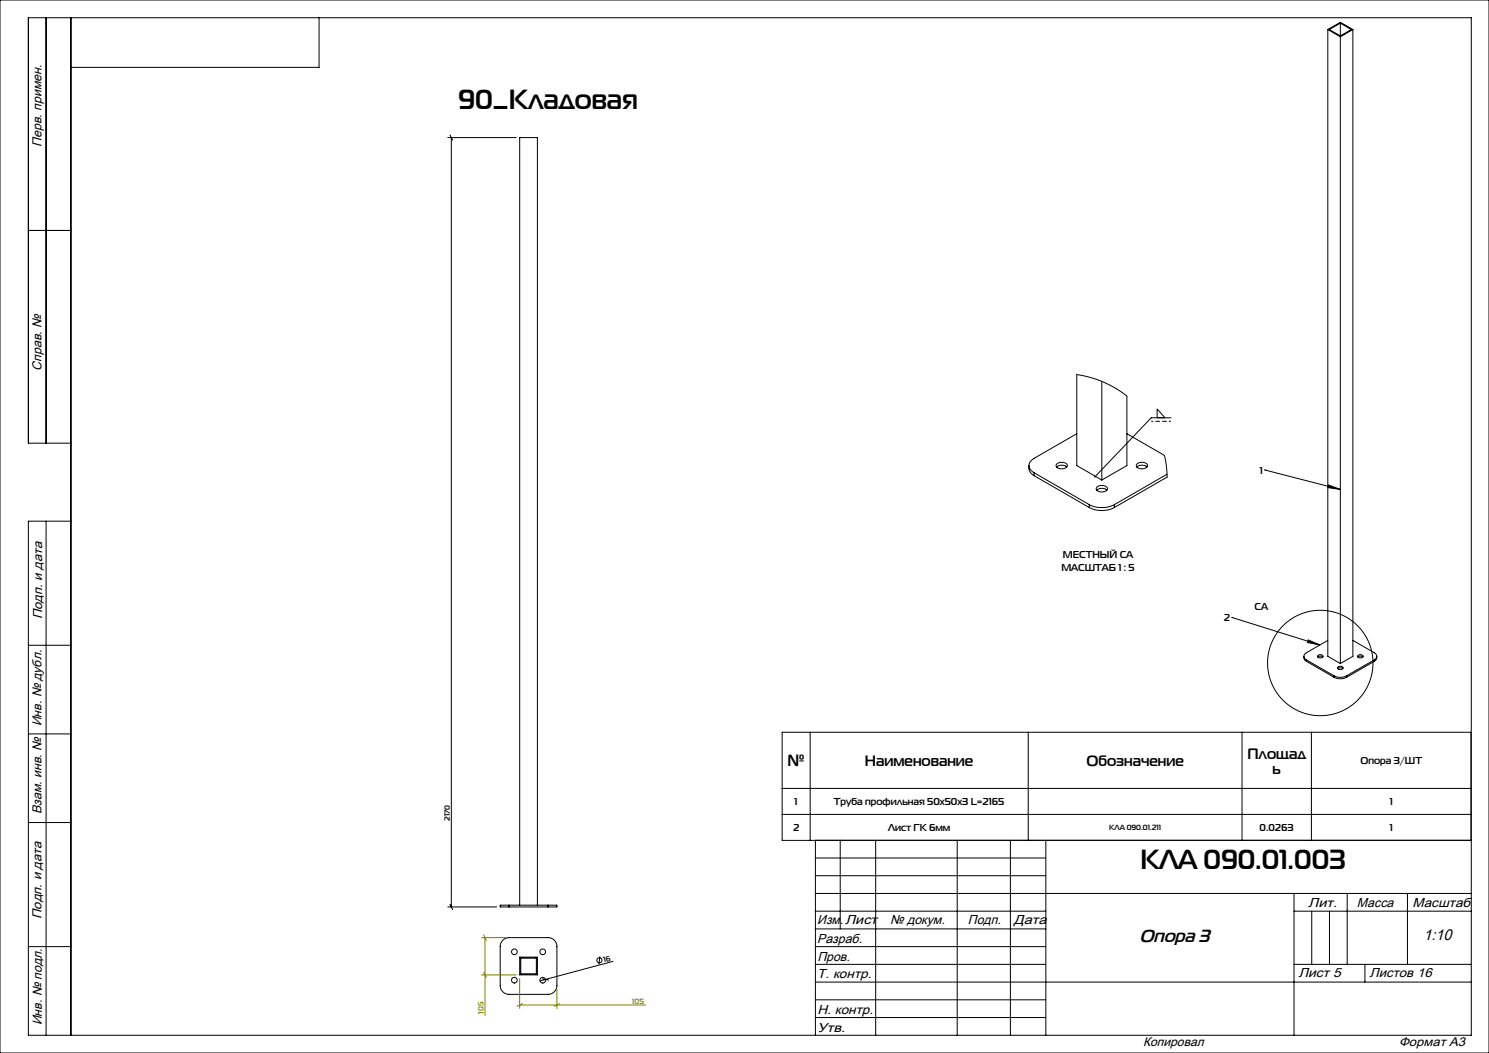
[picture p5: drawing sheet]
<svg xmlns="http://www.w3.org/2000/svg" width="420mm" height="297mm" viewBox="0 0 420 297" stroke-linecap="round" stroke-linejoin="round" font-family="sans-serif">
<g fill="none" stroke="#000" stroke-width=".28">
<path d="M0 0h420v297h-420zM13 5v120M20 5v287M90 5v14h-70M374.5 8.3v176.8l3.6 2.1M374.5 8.3l3.6 2.1M374.5 8.3l3.6-2 3.5 2M378.1 6.5v3.6M378.1 10.4v176.8M378.1 6.5l-3.1 1.8 3.1 1.8M378.1 6.5l3.1 1.8-3.1 1.8M381.6 8.3l-3.5 2.1"/>
<path d="M381.6 8.3v176.8l-3.5 2.1M126.3 38.8h19.3M126.9 38l.8 1.6M127.3 38.8v217M8 65h12M303.7 105.7l3.8 .8 3.7 1.2 3.4 1.8 3.3 2.2v19.6l-7.1 4.1-7.1-4.1zM310.8 107.6v27.8M326.4 117.8v-2.5l2.2 2.5M330.3 117.8h-5.6l-15.8 16.6M20 125h-12v-120h407v287h-407v-145h12M290.2 131.3a2.57 2.57 0 0 0 1.5 2.9M291.7 133.4l15.6 8.9"/>
<path d="M291.7 133.4v.8M291.7 134.2l15.6 9M298 131.7a2.25 2.25 0 0 1 2.9 0M298.1 130.9a1.98 1.98 0 0 1 3 .4 1.8 1.8 0 0 1-3.2-.1zM303.7 122.3l-12 7a2.16 2.16 0 0 0-1.5 2 2.16 2.16 0 0 0 1.5 2.1M309.4 138.3a2.25 2.25 0 0 1 2.8 0M309.4 137.4a1.98 1.98 0 0 1 3 .4 1.8 1.8 0 0 1-3.2 0zM317.9 122.3l10.6 6.2 .5 3 .2 3.1-14.9 8.6M320.7 131.7a2.25 2.25 0 0 1 2.8 0M320.7 130.9a1.98 1.98 0 0 1 3 .4 1.8 1.8 0 0 1-3.2-.1zM329.2 133.8l-14.9 8.5M356.7 132.6h.1"/>
<path d="M356.7 132.6l21.4 5.4M374.7 136.8l3.4 1.2-3.6-.5zM13 147v145M307.3 142.3a7.8 7.8 0 0 0 7 0M307.3 143.2a7.8 7.8 0 0 0 7 0M307.3 142.3v.9M314.3 142.3v.9M347.5 174.2h.1M347.5 174.2l24.8 7.7M8 182h12M367.8 185.1a1.29 1.29 0 0 0 .7 1.4M368.5 186.1l7.8 4.5"/>
<path d="M368.5 186.1v.4M368.5 186.5l7.8 4.5M369 180.5l3.3 1.4-3.5-.7zM371.7 185.3l.6-.2 .8 .2M371.7 184.9l.7-.2a.52 .52 0 0 1 .8 .4 .52 .52 0 0 1-.7 .5h-.2a.49 .49 0 0 1-.5-.2 .49 .49 0 0 1-.1-.5zM374.5 180.6l-6 3.5a1.08 1.08 0 0 0-.7 1 1.08 1.08 0 0 0 .7 1M376.3 190.6l1.6 .4 1.9-.4M376.3 191l1.6 .5 1.9-.5M376.3 190.6v.4M377.3 188.6l.7-.3 .8 .3M377.4 188.2l.7-.3a.52 .52 0 0 1 .8 .4 .52 .52 0 0 1-.8 .5h-.1a.49 .49 0 0 1-.6-.1 .49 .49 0 0 1 0-.5zM379.8 190.6v.4"/>
<path d="M381.6 180.6l6 3.5a1.08 1.08 0 0 1 .7 1 1.08 1.08 0 0 1-.7 1M383 185.3l.7-.2 .7 .2M383 184.9l.7-.2a.52 .52 0 0 1 .8 .4 .52 .52 0 0 1-.7 .5h-.2a.49 .49 0 0 1-.5-.2 .49 .49 0 0 1-.1-.5zM387.6 186.1l-7.8 4.5M387.6 186.1v.4M387.6 186.5l-7.8 4.5M388.3 185.1a1.29 1.29 0 0 1-.7 1.4M8 207h12M228.5 206.5v30.5M290 206.5v30.5M350.3 206.5v30.5M369.9 206.5v30.5"/>
<path d="M8 232h12M220.6 222.4h194.3M220.6 229.7h194.3M230 237v55M237 237v25M247 237v55M270 237v55M285 237v55M295 237v55M415 237h-194.4v-30.5h194.3v30.5M126.3 255.8h13.8M126.9 255l.8 1.6"/>
<path d="M143.6 255.3h-2.5v.5h2.5M143.6 255.3v.5M143.6 255.3h11M143.6 255.8h11M146.6 255.3v-216.5h5v216.5M154.6 255.3h2.5v.5h-2.5M154.6 255.3v.5M230 242h65M230 247h65M230 252h185M230 257h65M365 252v40"/>
<path d="M365 257h50M370 257v15M375 257v15M380 252v20M397 252v20M8 267h12M141.7 265.3l.7-.6 .9-.2h11.3a2.5 2.5 0 0 1 2.5 2.5v11a2.5 2.5 0 0 1-2.5 2.5h-11a2.5 2.5 0 0 1-2.5-2.5v-11l.1-.9zM146.6 270h5v5h-5zM146.9 270.3h4.4v4.4h-4.4zM153 276.1l1.7 .3M169.2 269.8l-.3 2.2M172.9 271.1l-20.6 5.6"/>
<path d="M230 267h65M230 272h65M230 277h185M230 262h65M365 272h50M385 272v5M230 282h65M230 287h65"/>
<circle cx="372.4" cy="187" r="14.9"/>
<circle cx="145.1" cy="276.5" r=".8"/>
<circle cx="145.1" cy="268.5" r=".8"/>
<circle cx="153.1" cy="276.5" r=".8"/>
<circle cx="153.1" cy="268.5" r=".8"/>
<circle cx="169.1" cy="270.9" r=".72"/>
</g>
<path d="M330.3 118.8h-5.6" fill="none" stroke="#000" stroke-width=".28" stroke-dasharray="1.3 .6" stroke-dashoffset=".7" stroke-linecap="butt"/>
<path d="M135.8 264.5h6.8M135.8 275h9.8M136.4 263.7l.8 1.5M136.4 274.2l.8 1.5M136.8 264.5v21.9M146.6 276v8.5M157.1 279v5.5M146.6 283.5h35.5M147.3 283.1l-1.5 .7M157.8 283.1l-1.5 .7" fill="none" stroke="#808000" stroke-width=".28"/>
<path d="M374.7 136.8l3.4 1.2-3.6-.5zM369 180.5l3.3 1.4-3.5-.7zM308.7 134.2v.4l.2-.2-.2 .2a.25 .25 0 0 0 .4 0 .25 .25 0 0 0 0-.3 .25 .25 0 0 0-.4-.1z" fill="#000"/>
<g font-size="7.8">
<text x="129.3" y="30.6">90_Кладовая</text>
<text x="321.7" y="245">КЛА 090.01.003</text>
</g>
<text font-size="5.1" x="321.4" y="265.7">Опора 3</text>
<text font-size="4.6" x="222.1" y="216.1">№</text>
<text font-size="4.4" x="401.5" y="265.1">1:10</text>
<g font-size="4.2">
<text x="244" y="216">Наименование</text>
<text x="306.5" y="216">Обозначение</text>
<text x="351.8" y="213.9">Площад</text>
<text x="358.9" y="218.2">ь</text>
</g>
<g font-size="3.7">
<text x="11.7" y="41.4" transform="rotate(-90 11.7 41.4)">Перв. примен.</text>
<text x="11.7" y="104.5" transform="rotate(-90 11.7 104.5)">Справ. №</text>
<text x="11.9" y="174.7" transform="rotate(-90 11.9 174.7)">Подп. и дата</text>
<text x="11.7" y="204.9" transform="rotate(-90 11.7 204.9)">Инв. № дубл.</text>
<text x="11.7" y="229.6" transform="rotate(-90 11.7 229.6)">Взам. инв. №</text>
<text x="369" y="255.7">Лит.</text>
<text x="382.8" y="255.7">Масса</text>
<text x="398.4" y="255.8">Масштаб</text>
<text x="11.7" y="259.2" transform="rotate(-90 11.7 259.2)">Подп. и дата</text>
<text x="230.5" y="260.7">Изм.</text>
<text x="238.4" y="260.6">Лист</text>
<text x="251.1" y="260.6">№ докум.</text>
<text x="273" y="260.6">Подп.</text>
<text x="286" y="260.6">Дата</text>
<text x="230.5" y="265.9">Разраб.</text>
<text x="230.5" y="276">Т. контр.</text>
<text x="230.6" y="271">Пров.</text>
<text x="366.2" y="275.5">Лист 5</text>
<text x="386.3" y="275.5">Листов 16</text>
<text x="230.6" y="285.9">Н. контр.</text>
<text x="11.8" y="289.2" transform="rotate(-90 11.8 289.2)">Инв. № подл.</text>
<text x="230.6" y="291">Утв.</text>
</g>
<g font-size="3.6">
<text x="322.5" y="295">Копировал</text>
<text x="394.6" y="295">Формат А3</text>
</g>
<g font-size="2.8">
<text x="355.4" y="133.6">1</text>
<text x="299.4" y="161.1">МАСШТАБ 1 : 5</text>
<text x="299.8" y="157.3">МЕСТНЫЙ CA</text>
<text x="353.9" y="172.2">CA</text>
<text x="345.2" y="175.2">2</text>
<text x="383.7" y="215.5">Опора 3/ШТ</text>
<text x="224.1" y="227.1">1</text>
<text x="235.2" y="227.1">Труба профильная 50х50х3 L=2165</text>
<text x="392" y="227.1">1</text>
<text x="223.7" y="234.4">2</text>
<text x="250.5" y="234.4">Лист ГК 6мм</text>
<text x="355.3" y="234.4">0.0263</text>
<text x="392" y="234.4">1</text>
</g>
<g font-size="2.1">
<text x="126.9" y="231.6" transform="rotate(-90 126.9 231.6)">2170</text>
<text x="312.9" y="234.2">КЛА 090.01.211</text>
<text x="170.4" y="271.4" transform="rotate(-15 170.4 271.4)">16</text>
</g>
<g font-size="2.1" fill="#808000">
<text x="136.4" y="285.9" transform="rotate(-90 136.4 285.9)">105</text>
<text x="178.3" y="283">105</text>
</g>
</svg>
